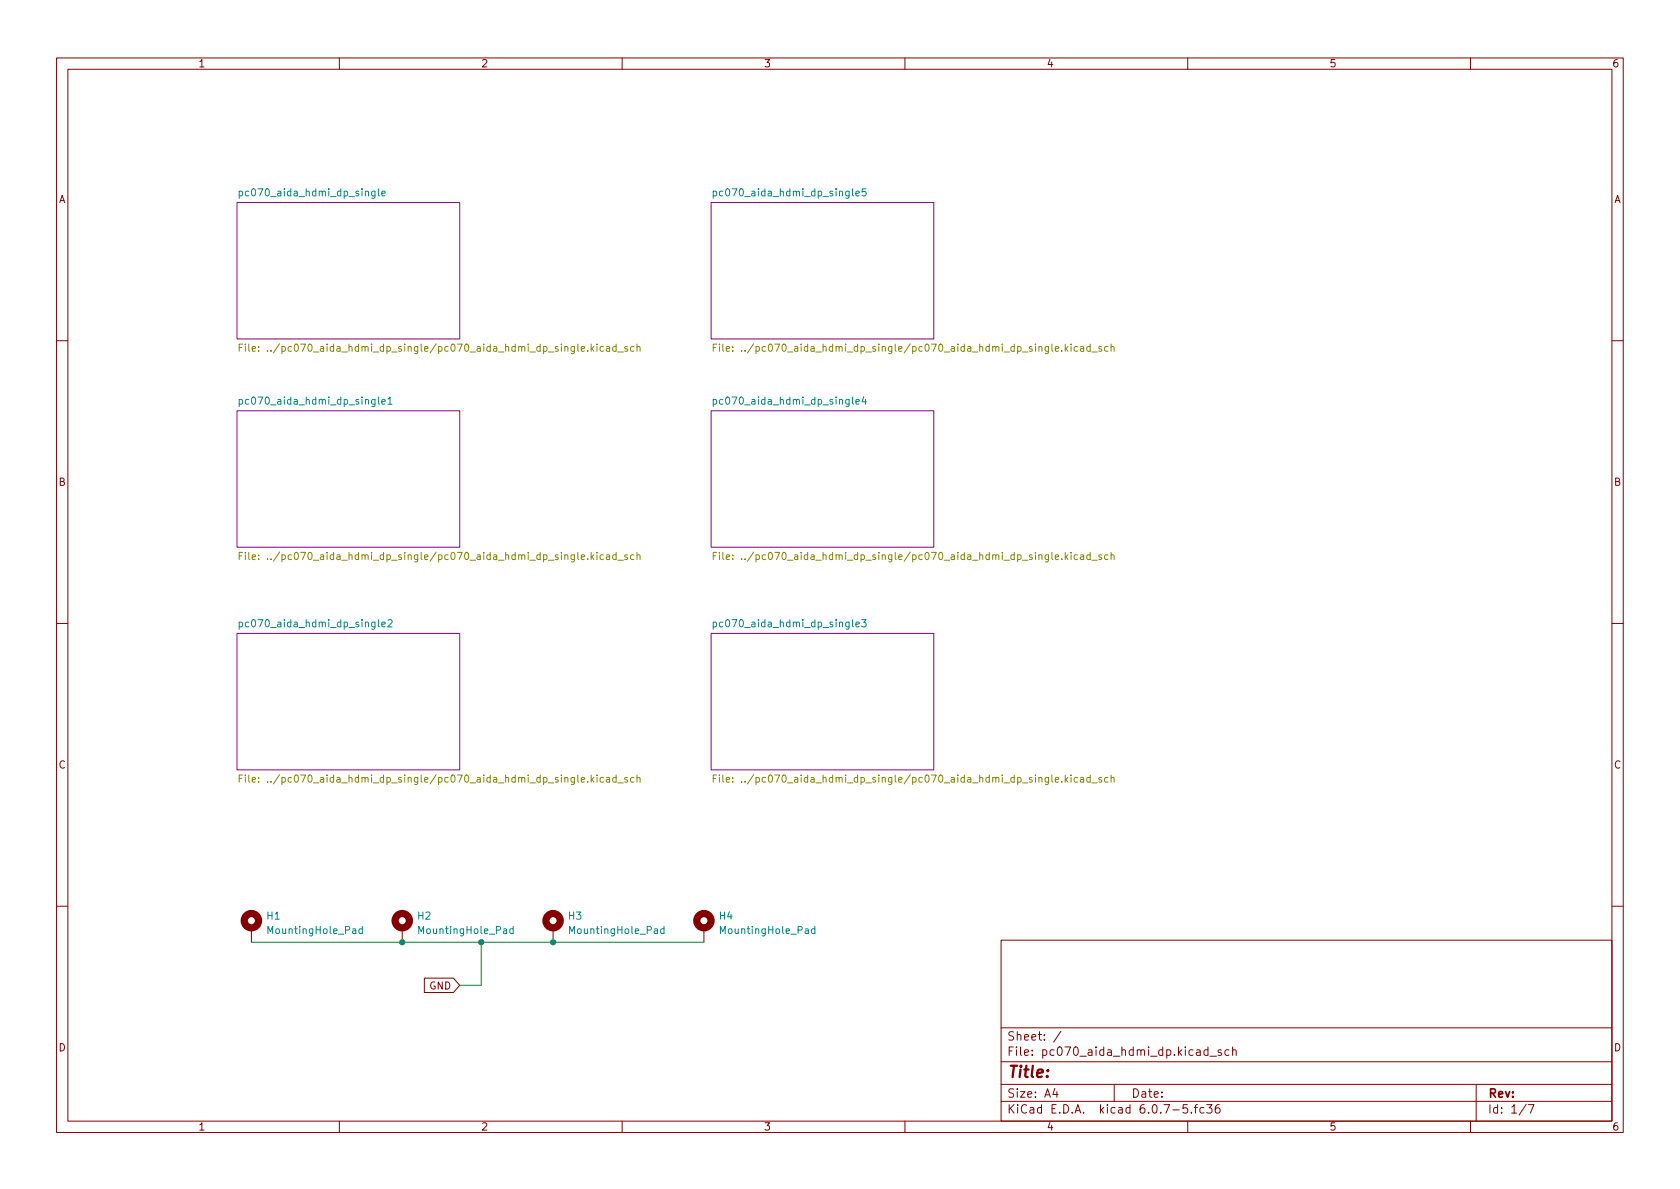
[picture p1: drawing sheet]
<svg xmlns="http://www.w3.org/2000/svg" width="297mm" height="210mm" viewBox="0 0 297 210" stroke-linecap="round" stroke-linejoin="round" font-family="sans-serif">
<g fill="none" stroke="#840000" stroke-width=".18">
<path d="M10 10.2h277v190.1h-277zM12 12.2h273v186.1h-273zM60 10.2v2M110 10.2v2M160 10.2v2M210 10.2v2M260 10.2v2M10 60.2h2M285 60.2h2M10 110.2h2M285 110.2h2M10 160.2h2"/>
<path d="M44.4 164.1v2.5M71.1 164.1v2.5M75 173h5.2l1.1 1.2-1.1 1.3h-5.2zM97.8 164.1v2.5M124.5 164.1v2.5M177 166.3h108v32h-108zM285 160.2h2M60 198.3v2M110 198.3v2M160 198.3v2M177 194.8h108M177 191.8h108"/>
<path d="M177 187.8h108M177 181.8h108M186.5 192.5l-.4 1h1M186.9 193v1M187.6 182.4l-1.3 1.9M197 191.8v3M209.9 195.3h-.7l-.1 .7 .3-.1 .5 .1 .1 .2-.1 .5-.2 .1-.6-.1M210 198.3v2M210.6 196.7v.1M211.1 195.8h.6M211.7 195.3l-.3 .2v1.3M212.9 195.9l-.5-.1-.3 .3v.4l.2 .3h.6"/>
<path d="M213.4 195.3h.9l-.5 .6 .4 .1v.7l-.2 .1h-.4l-.2-.1M213.6 185.7l-.5-.1-.2 .3v.4l.1 .3h.6M213.6 185.1v1.5M213.9 186.8h1.2M215.6 195.3a.59 .59 0 0 0-.7 .7v.5l.1 .3h.4l.2-.1 .1-.5-.1-.2-.5-.1-.2 .3M215.9 185.7l-.3-.1-.2 .2v.3l.5 .1v.4h-.5M217.3 185.7l-.4-.1-.3 .3v.4l.1 .3h.6M217.9 185.8l.2-.2 .4 .1 .1 .9M217.9 185.1v1.5M260 198.3v2M261 191.8v6.5M269.9 195.3l-1.3 1.9"/>
<path d="M270.2 195.3h1l-.6 1.5"/>
</g>
<g fill="#fff" stroke="#fff" stroke-width=".18">
<path d="M125.7 112h39.4v24.1h-39.4z"/>
<path d="M125.7 72.6h39.4v24.2h-39.4z"/>
<path d="M125.7 35.8h39.4v24.1h-39.4z"/>
<path d="M41.9 112h39.4v24.1h-39.4z"/>
<path d="M41.9 35.8h39.4v24.1h-39.4z"/>
<path d="M41.9 72.6h39.4v24.2h-39.4z"/>
</g>
<path d="M41.9 35.8h39.4v24.1h-39.4zM125.7 35.8h39.4v24.1h-39.4zM41.9 72.6h39.4v24.2h-39.4zM125.7 72.6h39.4v24.2h-39.4zM41.9 112h39.4v24.1h-39.4zM125.7 112h39.4v24.1h-39.4z" fill="none" stroke="#840084" stroke-width=".18"/>
<g fill="none" stroke="#008484" stroke-width=".18">
<path d="M42.3 33.9l.4-.1 .2 .2-.1 .6h-.5M42.3 33.8v1.3M66.3 33.8v1l-.2 .3-.3-.1M66.3 33.9l-.4-.1-.2 .2 .1 .6h.5M66.9 33.4v1.1l.2 .1M67.5 34.2l.6-.1v-.2l-.4-.1-.2 .2 .1 .6h.5M126.1 33.9l.4-.1 .2 .2-.1 .6h-.5M126.1 33.8v1.3M151.3 34.2l.6-.1v-.2l-.4-.1-.2 .2 .1 .6h.5M153.1 33.4h-.6l-.1 .6 .2-.1h.4l.1 .2v.4l-.2 .1-.5-.1M42.3 70.7l.4-.1 .2 .3-.1 .5h-.5M42.3 70.6v1.3"/>
<path d="M66.9 70.2v1.1l.2 .2M67.5 71.1l.6-.2v-.2l-.4-.1-.2 .2 .1 .6h.5M68.6 70.6l.4-.4v1.3M68.6 71.5h.7M126.1 70.7l.4-.1 .2 .3-.1 .5h-.5M126.1 70.6v1.3M151.3 71.1l.6-.2v-.2l-.4-.1-.2 .2 .1 .6h.5M152.7 70.1l-.3 1h.8M153 70.6v.9M42.3 110.1l.4-.1 .2 .2-.1 .6h-.5M42.3 110v1.3M67.5 110.4l.6-.1v-.2l-.4-.1-.2 .2 .1 .6h.5"/>
<path d="M68.6 109.7l.5-.1 .2 .3-.8 .9h.8M126.1 110.1l.4-.1 .2 .2-.1 .6h-.5M126.1 110v1.3M151.3 110.4l.6-.1v-.2l-.4-.1-.2 .2 .1 .6h.5M152.4 109.6h.7l-.4 .5 .4 .1v.5l-.2 .1-.5-.1M64.1 164.3l-.4-.1-.2 .3 .1 .5h.5M64.1 163.8v1.3M90.7 164.3l-.3-.1-.3 .3 .1 .5h.5M90.7 163.8v1.3M117.4 164.3l-.4-.1-.2 .3 .1 .5h.5M117.4 163.8v1.3M144.1 164.3l-.4-.1-.2 .3 .1 .5h.5"/>
<path d="M144.1 163.8v1.3"/>
</g>
<g fill="none" stroke="#848400" stroke-width=".18">
<path d="M42.3 61.5h.4M42.9 60.8h-.6v1.3M43.4 60.8v.2M43.4 61.3v.8M44 60.8v1.1l.2 .2M44.6 61.7l.6-.1-.1-.3h-.3l-.2 .2 .1 .6h.4M45.7 62v.1M45.7 61.3v.2M106.7 61.3h-.4l-.2 .2 .1 .6h.5M107.2 61.3h.5l.1 .8M107.8 61.6h-.4l-.2 .2 .2 .3h.4M108.9 61.3h-.3l-.3 .2 .2 .6h.4"/>
<path d="M108.9 60.8v1.3M109.2 62.2h1M110.9 61.3h-.3l-.2 .2 .1 .1 .4 .2v.3h-.5M112.1 61.3h-.4l-.2 .2 .1 .6h.5M112.6 61.4l.2-.1h.3l.1 .8M112.6 60.8v1.3M126.1 61.5h.4M126.7 60.8h-.6v1.3M127.2 60.8v.2M127.2 61.3v.8M127.8 60.8v1.1l.2 .2M128.4 61.7l.6-.1v-.3h-.4l-.2 .2 .1 .6h.5"/>
<path d="M129.6 62v.1M129.6 61.3v.2M190.5 61.3h-.3l-.3 .2 .1 .6h.5M191.1 61.3h.4l.1 .8M191.6 61.6h-.4l-.2 .2 .2 .3h.4M192.8 61.3h-.4l-.2 .2 .1 .6h.5M192.8 60.8v1.3M193.1 62.2h.9M194.8 61.3h-.4l-.1 .2v.1l.5 .2v.3h-.5M195.9 61.3h-.4l-.2 .2 .1 .6h.5M196.4 61.4l.2-.1h.3l.1 .8M196.4 60.8v1.3"/>
<path d="M42.3 98.3h.4M42.9 97.7h-.6v1.2M43.4 97.7v.1M43.4 98.1v.8M44 97.7v1.1l.2 .1M44.6 98.5l.6-.1-.1-.2-.3-.1-.2 .2 .1 .6h.4M45.7 98.8v.1M45.7 98.2v.1M106.7 98.2l-.4-.1-.2 .2 .1 .6h.5M107.2 98.2h.5l.1 .7M107.8 98.4l-.4 .1-.2 .1 .2 .3h.4M108.9 98.2l-.3-.1-.3 .2 .2 .6h.4"/>
<path d="M108.9 97.7v1.2M109.2 99.1h1M110.9 98.2l-.3-.1-.2 .2 .1 .2 .4 .1v.3h-.5M112.1 98.2l-.4-.1-.2 .2 .1 .6h.5M112.6 98.2l.2-.1 .3 .1 .1 .7M112.6 97.7v1.2M126.1 98.3h.4M126.7 97.7h-.6v1.2M127.2 97.7v.1M127.2 98.1v.8M127.8 97.7v1.1l.2 .1M128.4 98.5l.6-.1v-.2l-.4-.1-.2 .2 .1 .6h.5"/>
<path d="M129.6 98.8v.1M129.6 98.2v.1M190.5 98.2l-.3-.1-.3 .2 .1 .6h.5M191.1 98.2h.4l.1 .7M191.6 98.4l-.4 .1-.2 .1 .2 .3h.4M192.8 98.2l-.4-.1-.2 .2 .1 .6h.5M192.8 97.7v1.2M193.1 99.1h.9M194.8 98.2l-.4-.1-.1 .2v.2l.5 .1v.3h-.5M195.9 98.2l-.4-.1-.2 .2 .1 .6h.5M196.4 98.2l.2-.1 .3 .1 .1 .7M196.4 97.7v1.2"/>
<path d="M42.3 137.7h.4M42.9 137h-.6v1.3M43.4 137v.2M43.4 137.5v.8M44 137v1.1l.2 .2M44.6 137.9l.6-.1-.1-.3h-.3l-.2 .2 .1 .6h.4M45.7 138.2v.1M45.7 137.5v.2M106.7 137.5h-.4l-.2 .2 .1 .6h.5M107.2 137.5h.5l.1 .8M107.8 137.8h-.4l-.2 .2 .2 .3h.4M108.9 137.5h-.3l-.3 .2 .2 .6h.4"/>
<path d="M108.9 137v1.3M109.2 138.4h1M110.9 137.5h-.3l-.2 .2 .1 .1 .4 .2v.3h-.5M112.1 137.5h-.4l-.2 .2 .1 .6h.5M112.6 137.6l.2-.1h.3l.1 .8M112.6 137v1.3M126.1 137.7h.4M126.7 137h-.6v1.3M127.2 137v.2M127.2 137.5v.8M127.8 137v1.1l.2 .2M128.4 137.9l.6-.1v-.3h-.4l-.2 .2 .1 .6h.5"/>
<path d="M129.6 138.2v.1M129.6 137.5v.2M190.5 137.5h-.3l-.3 .2 .1 .6h.5M191.1 137.5h.4l.1 .8M191.6 137.8h-.4l-.2 .2 .2 .3h.4M192.8 137.5h-.4l-.2 .2 .1 .6h.5M192.8 137v1.3M193.1 138.4h.9M194.8 137.5h-.4l-.1 .2v.1l.5 .2v.3h-.5M195.9 137.5h-.4l-.2 .2 .1 .6h.5M196.4 137.6l.2-.1h.3l.1 .8M196.4 137v1.3"/>
</g>
<g fill="none" stroke="#840000" stroke-width="1.3">
<circle cx="44.4" cy="162.8" r="1.27"/>
<circle cx="71.1" cy="162.8" r="1.27"/>
<circle cx="97.8" cy="162.8" r="1.27"/>
<circle cx="124.5" cy="162.8" r="1.27"/>
</g>
<path d="M44.4 166.6h80.1M85.1 166.6v7.6h-3.8" fill="none" stroke="#008400" stroke-width=".18"/>
<g fill="#008400" stroke="#008400" stroke-width=".18">
<circle cx="85.1" cy="166.6" r=".46"/>
<circle cx="97.8" cy="166.6" r=".46"/>
<circle cx="71.1" cy="166.6" r=".46"/>
</g>
<text font-size="2.8" fill="#840000" x="178" y="190.6">Title:</text>
<g font-size="2.1" fill="#840000">
<text x="178" y="184">Sheet: /</text>
<text x="178" y="186.7">File: pc070_aida_hdmi_dp.kicad_sch</text>
<text x="178" y="196.9">KiCad E.D.A. kicad 6.0.7-5.fc36</text>
<text x="178" y="194.1">Size: A4</text>
<text x="200" y="194.1">Date:</text>
<text x="263" y="194.1">Rev:</text>
<text x="263" y="196.9">Id: 1/7</text>
</g>
<g font-size="1.8" fill="#840000">
<text x="35" y="11.9">1</text>
<text x="85" y="11.9">2</text>
<text x="135" y="11.9">3</text>
<text x="185" y="11.9">4</text>
<text x="235" y="11.9">5</text>
<text x="285" y="11.9">6</text>
<text x="10.3" y="35.9">A</text>
<text x="285.3" y="35.9">A</text>
<text x="10.3" y="85.9">B</text>
<text x="285.3" y="85.9">B</text>
<text x="10.3" y="135.9">C</text>
<text x="285.3" y="135.9">C</text>
<text x="75.9" y="175">GND</text>
<text x="10.3" y="185.9">D</text>
<text x="285.3" y="185.9">D</text>
<text x="35" y="199.9">1</text>
<text x="85" y="199.9">2</text>
<text x="135" y="199.9">3</text>
<text x="185" y="199.9">4</text>
<text x="235" y="199.9">5</text>
<text x="285" y="199.9">6</text>
</g>
<g font-size="1.8" fill="#008484">
<text x="43.2" y="34.7">pc070_aida_hdmi_dp_single</text>
<text x="127.1" y="34.7">pc070_aida_hdmi_dp_single5</text>
<text x="43.3" y="71.5">pc070_aida_hdmi_dp_single1</text>
<text x="127.1" y="71.5">pc070_aida_hdmi_dp_single4</text>
<text x="43.3" y="110.9">pc070_aida_hdmi_dp_single2</text>
<text x="127.1" y="110.9">pc070_aida_hdmi_dp_single3</text>
<text x="47.2" y="162.6">H1</text>
<text x="47.7" y="165.1">MountingHole_Pad</text>
<text x="73.9" y="162.6">H2</text>
<text x="74.4" y="165.1">MountingHole_Pad</text>
<text x="100.5" y="162.6">H3</text>
<text x="101" y="165.1">MountingHole_Pad</text>
<text x="127.2" y="162.6">H4</text>
<text x="127.7" y="165.1">MountingHole_Pad</text>
</g>
<g font-size="1.8" fill="#848400">
<text x="46.2" y="62.2">File: ../pc070_aida_hdmi_dp_single/pc070_aida_hdmi_dp_single.kicad_sch</text>
<text x="130" y="62.2">File: ../pc070_aida_hdmi_dp_single/pc070_aida_hdmi_dp_single.kicad_sch</text>
<text x="46.2" y="99">File: ../pc070_aida_hdmi_dp_single/pc070_aida_hdmi_dp_single.kicad_sch</text>
<text x="130" y="99">File: ../pc070_aida_hdmi_dp_single/pc070_aida_hdmi_dp_single.kicad_sch</text>
<text x="46.2" y="138.4">File: ../pc070_aida_hdmi_dp_single/pc070_aida_hdmi_dp_single.kicad_sch</text>
<text x="130" y="138.4">File: ../pc070_aida_hdmi_dp_single/pc070_aida_hdmi_dp_single.kicad_sch</text>
</g>
</svg>
